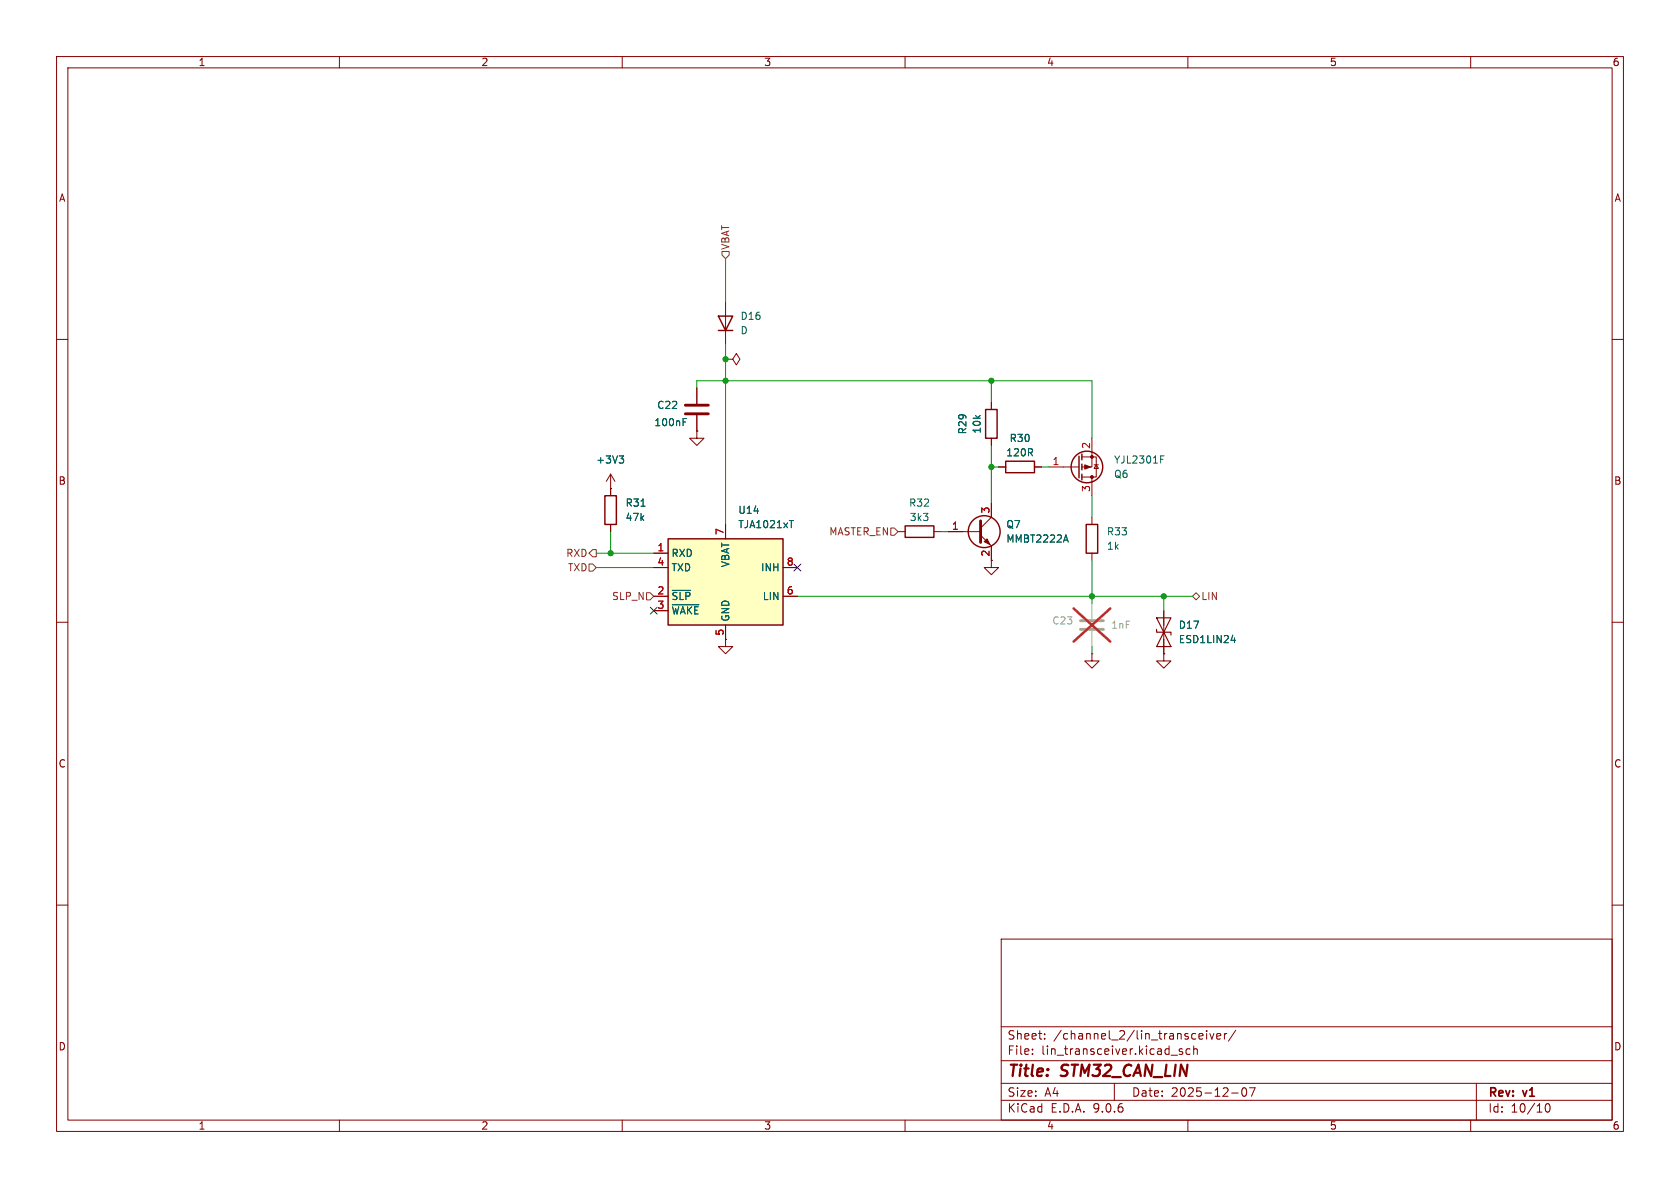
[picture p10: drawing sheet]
<svg xmlns="http://www.w3.org/2000/svg" width="297mm" height="210mm" viewBox="0 0 297 210" stroke-linecap="round" stroke-linejoin="round" font-family="sans-serif">
<g fill="none" stroke="#840000" stroke-width=".18">
<path d="M10 10h277v190h-277zM12 12h273v186h-273zM60 10v2M110 10v2M160 10v2M210 10v2M260 10v2M128.3 53.3v7.7M10 60h2M123.2 76.2v1.3h1.3l-1.3 1.2-1.3-1.2h1.3M123.2 76.2h.1M123.2 68.6v2.8"/>
<path d="M123.2 73.4v2.8M128.3 63.5h1.2l.7-1 .6 1-.6 1-.7-1M128.3 63.5h.1M175.3 71.1v1.3M175.3 77.5v1.2M193 77.5v5.1h-1.7M285 60h2M107.9 86.4h.1M107.9 83.8v3.8M107.9 92.7v1.3M107.9 83.8l-.7 1.3M107.9 83.8l.8 1.3"/>
<path d="M158.7 94h1.3M165.1 94h1.3M167.6 94h5.8M173.4 94.6l1.9 1.9v3.8h1.2l-1.2 1.3-1.3-1.3h1.3M175.3 88.9v2.5l-1.9 1.9M176.5 82.6h1.3M182.9 82.6h1.2M185.4 82.6h5.4M191.3 80.8h2.5v3.5h-2.5M193 84.3v3.3M193 91.4v1.3M193 97.8v1.3"/>
<path d="M193.4 82.2h.8M193.8 82.2l.4 .6h-.8zM10 110h2M193 115.6v1.2h1.3l-1.3 1.3-1.2-1.3h1.2M193 115.6h.1M205.7 115.6v1.2h1.3l-1.3 1.3-1.2-1.3h1.2M205.7 115.6h.1M205.7 108v7.6M285 110h2M10 160h2M177 166h108v32h-108zM285 160h2"/>
<path d="M60 198v2M110 198v2M160 198v2M177 194.5h108M177 191.5h108M177 187.5h108M177 181.5h108M182.5 186.3v.1M182.5 185.5v.1M184.7 183.6v.1M184.7 182.8v.1M197 191.5v3"/>
<path d="M207 186.5h1.2M209 185.5l-.3-.1-.2 .2v.2l.5 .2v.3h-.5M210 198v2M210.4 185.5l-.4-.1-.3 .3v.4l.1 .2h.6M211 185.5l.2-.1 .4 .1 .1 .9M211 184.9v1.5M212 183.2l.7-.1-.1-.3-.4-.1-.2 .2v.7h.6M213.3 182.2v.1M213.3 182.7v1M213.9 182.7l.3 1 .4-1M215.1 183.2l.7-.1-.1-.3-.4-.1-.2 .2 .1 .7h.5M216.5 182.7v1"/>
<path d="M216.9 182.7l-.3 .1-.1 .2M217.7 193.2h1.2M218.5 182.1l-1.3 2M219.7 192.4l.2-.1a.81 .81 0 0 1 .6 .6 .81 .81 0 0 1-.3 .8l-.2 .1a.81 .81 0 0 1-.3-1.4zM220.9 192.3h1l-.7 1.5M260 198v2M261 191.5v6.5M273.3 195.2l.2-.1a.81 .81 0 0 1 .6 .6 .81 .81 0 0 1-.3 .8l-.1 .1a.81 .81 0 0 1-.4-1.4z"/>
</g>
<g fill="none" stroke="#840000" stroke-width=".25">
<path d="M127 55.9h2.5l-1.2 2.5zM127 58.4h2.5M174.2 72.4h2.1v5.1h-2.1zM106.9 87.6h2.1v5.1h-2.1zM160 93h5.1v2h-5.1zM177.8 81.5h5.1v2.1h-5.1zM190.8 80.6v3.9M191.3 80.3v1M191.3 82v1.1M191.3 83.8v1M192 92.7h2.1v5.1h-2.1z"/>
<circle cx="174" cy="94" r="2.82"/>
<circle cx="192.2" cy="82.5" r="2.79"/>
</g>
<path d="M191 109.7h4.1M191 111.3h4.1" fill="none" stroke="#a1a1a1" stroke-width=".51"/>
<path d="M193 106.7v2.8M193 111.5v2.8" fill="none" stroke="#a1a1a1" stroke-width=".18"/>
<path d="M189.8 107.6l6.5 5.8M196.3 107.6l-6.5 5.8" fill="none" stroke="#e12e31" stroke-width=".46"/>
<g fill="#840000" stroke="#840000" stroke-width=".18">
<path d="M191.8 82.2l1 .4-1 .3z"/>
<path d="M174 95.8l.5-.5 .5 1z"/>
<circle cx="193" cy="84.3" r=".25"/>
<circle cx="193" cy="80.8" r=".25"/>
</g>
<path d="M120.8 74.6h.4M120.8 74h.6M109.5 80.6h.7l-.4 .5M110 81.1l.2 .2v.3l-.2 .3M113.3 89.5h.7M188.1 95.5h.6M188.4 94.6l.5 1.2M205.2 81.2h.4M205.2 80.6h.6M217.6 113.2h.8M218.2 112.8v.8" fill="none" stroke="#006464" stroke-width=".18"/>
<path d="M204.5 111.3v.5h2.5v.5M204.5 109.2h2.5l-1.3 2.6zM205.7 111.8l1.3 2.5h-2.5z" fill="none" stroke="#840000" stroke-width=".2"/>
<path d="M121.2 71.6h4M121.2 73.2h4M173.4 92.1v3.8" fill="none" stroke="#840000" stroke-width=".51"/>
<path d="M118.1 95.3h20.3v15.2h-20.3z" fill="#ffffc2"/>
<path d="M118.1 95.3h20.3v15.2h-20.3z" fill="none" stroke="#840000" stroke-width=".25"/>
<g fill="none" stroke="#840000" stroke-width=".18">
<path d="M123.2 76.2h.1M123.2 68.6v2.8M123.2 73.4v2.8M175.3 71.1v1.3M175.3 77.5v1.2M107.9 86.4h.1M107.9 86.4v1.2M107.9 92.7v1.3M115.6 97.8h2.5M128.3 92.7v2.6M167.6 94h2.6M175.3 88.9v2.5"/>
<path d="M175.3 96.5v2.6M176.5 82.6h1.3M182.9 82.6h1.2M115.6 100.3h2.5M115.6 105.4h2.5M115.6 108h2.5M128.3 113v1.3h1.2l-1.2 1.3-1.3-1.3h1.3M128.3 113h.1M128.3 110.5v2.5M138.4 100.3h2.6M138.4 105.4h2.6M205.7 115.6h.1"/>
<path d="M205.7 108v2.5M205.7 113v2.6"/>
</g>
<path d="M120.8 74.6h.4M120.8 74h.6M109.5 80.6h.7l-.4 .5M110 81.1l.2 .2v.3l-.2 .3M113.3 89.5h.7M139.5 92h.8M188.1 95.5h.6M188.4 94.6l.5 1.2M118.8 104.4h3.3M118.8 106.9h4.8M217.6 113.2h.8M218.2 112.8v.8" fill="none" stroke="#006464" stroke-width=".18"/>
<path d="M127.6 44.5h1.3v.6l-.6 .6-.7-.6zM104.1 99.7h.7l.6 .6-.6 .7h-.7zM104.8 97.2h.6v1.2h-.6l-.7-.6zM157.5 93.3h.6l.6 .7-.6 .6h-.6zM114.3 104.8h.6l.7 .6-.7 .6h-.6zM210.8 105.4l.7-.6 .6 .6-.6 .6z" fill="none" stroke="#725600" stroke-width=".18"/>
<g fill="none" stroke="#009600" stroke-width=".18">
<path d="M128.3 45.7v7.6M123.2 68.6v-1.3h69.8v10.2M128.3 61v31.7M175.3 67.3v3.8M175.3 78.7v10.2M105.4 97.8h10.2M107.9 94v3.8M166.4 94h1.2M175.3 82.6h1.2M184.1 82.6h1.3M193 87.6v3.8M193 99.1v7.6"/>
<path d="M105.4 100.3h10.2M141 105.4h69.8M193 114.3v1.3M205.7 105.4v2.6"/>
</g>
<path d="M140.4 99.7l1.2 1.2M141.6 99.7l-1.2 1.2M115 107.3l1.2 1.3M116.2 107.3l-1.2 1.3" fill="none" stroke="#000084" stroke-width=".18"/>
<g fill="#009600" stroke="#009600" stroke-width=".18">
<circle cx="128.3" cy="67.3" r=".46"/>
<circle cx="128.3" cy="63.5" r=".46"/>
<circle cx="107.9" cy="97.8" r=".46"/>
<circle cx="193" cy="105.4" r=".46"/>
<circle cx="175.3" cy="67.3" r=".46"/>
<circle cx="175.3" cy="82.6" r=".46"/>
<circle cx="205.7" cy="105.4" r=".46"/>
</g>
<g font-size="2.8" fill="#840000">
<text x="178" y="190.9">Title:</text>
<text x="187.7" y="190.9">STM32_CAN_LIN</text>
</g>
<g font-size="2.1" fill="#840000">
<text x="178" y="184">Sheet:</text>
<text x="186.2" y="184">/channel_2/lin_transceiver/</text>
<text x="178" y="186.7">File:</text>
<text x="184.1" y="186.7">lin_transceiver.kicad_sch</text>
<text x="178" y="196.9">KiCad</text>
<text x="178" y="194.1">Size:</text>
<text x="184.7" y="194.1">A4</text>
<text x="185.7" y="196.9">E.D.A.</text>
<text x="193.3" y="196.9">9.0.6</text>
<text x="200" y="194.1">Date:</text>
<text x="207" y="194.1">2025-12-07</text>
<text x="263" y="194.3">Rev:</text>
<text x="263" y="196.9">Id:</text>
<text x="267.1" y="196.9">10/10</text>
<text x="269.4" y="194.3">v1</text>
</g>
<g font-size="1.8" fill="#840000">
<text x="35" y="11.9">1</text>
<text x="85" y="11.9">2</text>
<text x="135" y="11.9">3</text>
<text x="185" y="11.9">4</text>
<text x="235" y="11.9">5</text>
<text x="285" y="11.9">6</text>
<text x="10.3" y="35.9">A</text>
<text x="285.3" y="35.9">A</text>
<text x="10.3" y="85.9">B</text>
<text x="285.3" y="85.9">B</text>
<text x="10.3" y="135.9">C</text>
<text x="285.3" y="135.9">C</text>
<text x="10.3" y="185.9">D</text>
<text x="285.3" y="185.9">D</text>
<text x="35" y="199.9">1</text>
<text x="85" y="199.9">2</text>
<text x="135" y="199.9">3</text>
<text x="185" y="199.9">4</text>
<text x="235" y="199.9">5</text>
<text x="285" y="199.9">6</text>
</g>
<g font-size="1.8" fill="#725600">
<text x="129.1" y="44.3" transform="rotate(-90 129.1 44.3)">VBAT</text>
<text x="146.5" y="94.8">MASTER_EN</text>
<text x="100" y="98.7">RXD</text>
<text x="100.3" y="101.2">TXD</text>
<text x="108.1" y="106.3">SLP_N</text>
<text x="212.3" y="106.3">LIN</text>
</g>
<g font-size="1.8" fill="#006464">
<text x="130.8" y="56.7">D16</text>
<text x="130.8" y="59.3">D</text>
<text x="115.6" y="75.5">100nF</text>
<text x="116.1" y="72.5">C22</text>
<text x="171" y="76.9" transform="rotate(-90 171 76.9)">R29</text>
<text x="173.6" y="76.8" transform="rotate(-90 173.6 76.8)">10k</text>
<text x="105.3" y="82.1">+3V3</text>
<text x="177.8" y="80.9">120R</text>
<text x="178.4" y="78.3">R30</text>
<text x="196.9" y="82.1">YJL2301F</text>
<text x="110.5" y="89.8">R31</text>
<text x="160.6" y="89.8">R32</text>
<text x="196.9" y="84.7">Q6</text>
<text x="110.5" y="92.3">47k</text>
<text x="130.4" y="91">U14</text>
<text x="130.4" y="93.6">TJA1021xT</text>
<text x="160.7" y="92.3">3k3</text>
<text x="177.8" y="93.6">Q7</text>
<text x="195.6" y="94.8">R33</text>
<text x="118.6" y="98.7">RXD</text>
<text x="118.6" y="101.2">TXD</text>
<text x="129.1" y="100.4" transform="rotate(-90 129.1 100.4)">VBAT</text>
<text x="134.5" y="101.2">INH</text>
<text x="177.8" y="96.1">MMBT2222A</text>
<text x="195.6" y="97.4">1k</text>
<text x="118.6" y="106.3">~{SLP}</text>
<text x="134.8" y="106.3">LIN</text>
<text x="118.6" y="108.8">~{WAKE}</text>
<text x="129.1" y="110" transform="rotate(-90 129.1 110)">GND</text>
<text x="208.3" y="111.4">D17</text>
<text x="208.3" y="113.9">ESD1LIN24</text>
</g>
<g font-size="1.8" fill="#a90000">
<text x="186" y="82.3">1</text>
<text x="192.8" y="79.4" transform="rotate(-90 192.8 79.4)">2</text>
<text x="192.8" y="87.1" transform="rotate(-90 192.8 87.1)">3</text>
<text x="128" y="94.7" transform="rotate(-90 128 94.7)">7</text>
<text x="168.2" y="93.7">1</text>
<text x="175" y="90.9" transform="rotate(-90 175 90.9)">3</text>
<text x="116.1" y="97.5">1</text>
<text x="116.1" y="100.1">4</text>
<text x="139" y="100.1">8</text>
<text x="175" y="98.5" transform="rotate(-90 175 98.5)">2</text>
<text x="116.1" y="105.2">2</text>
<text x="116.1" y="107.7">3</text>
<text x="139" y="105.2">6</text>
<text x="128" y="112.5" transform="rotate(-90 128 112.5)">5</text>
</g>
<g font-size="1.8" fill="#989898">
<text x="185.9" y="110.6">C23</text>
<text x="196.4" y="111.4">1nF</text>
</g>
</svg>
